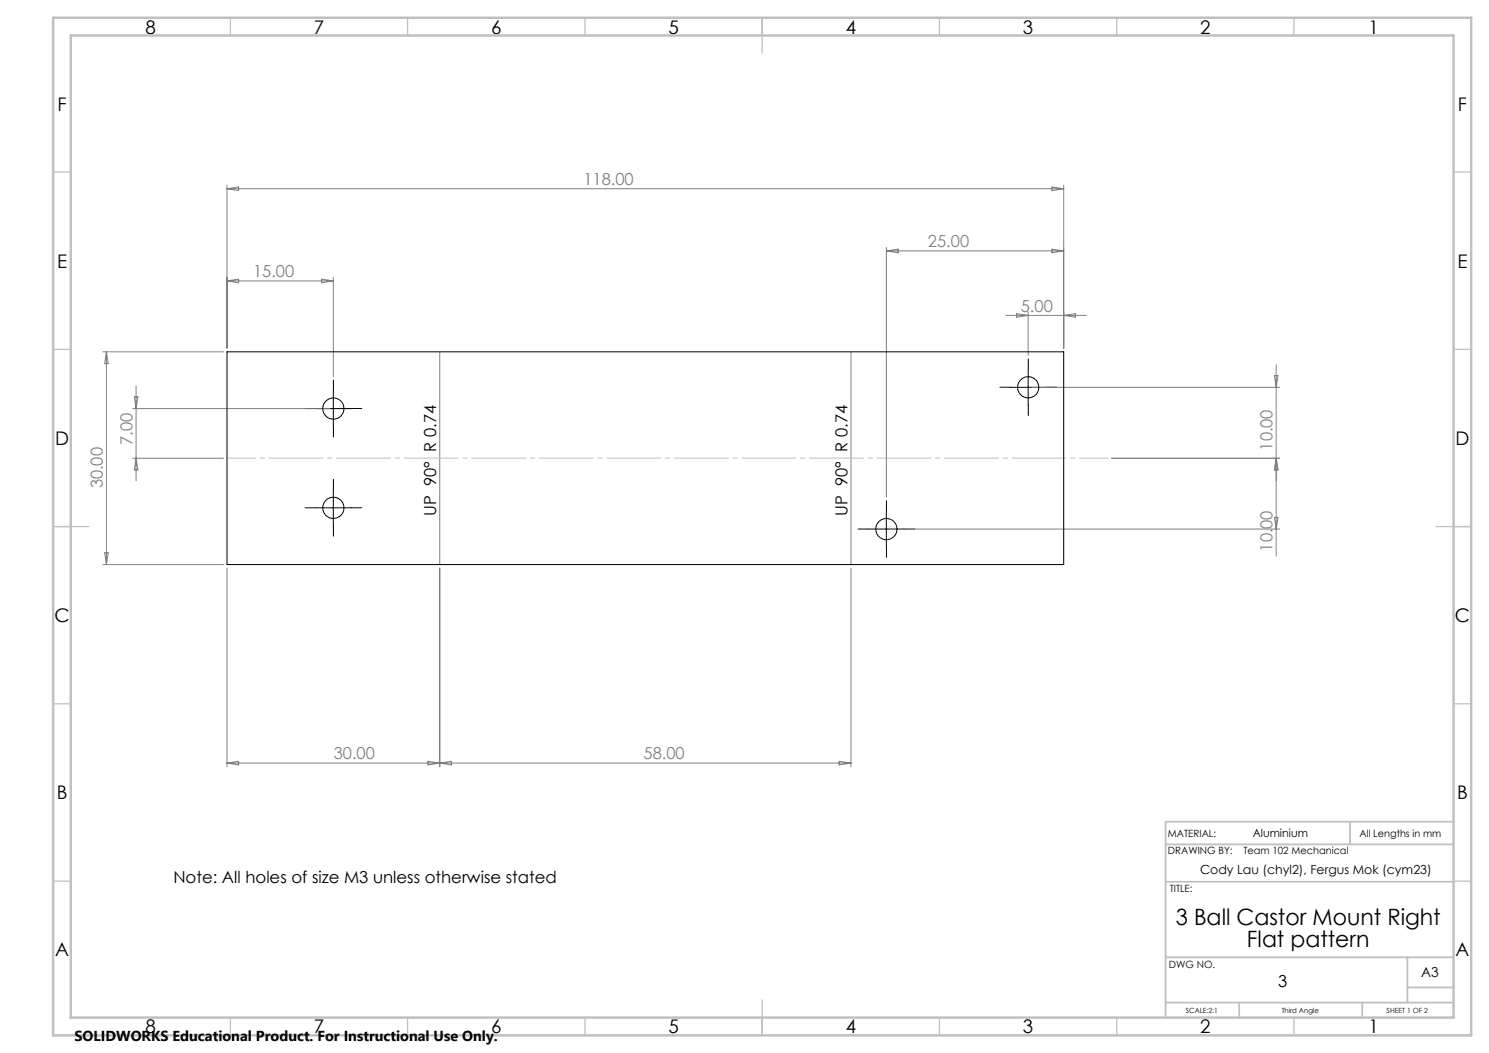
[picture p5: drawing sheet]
<svg xmlns="http://www.w3.org/2000/svg" width="420mm" height="297mm" viewBox="0 0 420 297" stroke-linecap="round" stroke-linejoin="round" font-family="sans-serif">
<g fill="none" stroke="#000" stroke-width=".28" stroke-dasharray="15.2 1.3 1.3 1.3">
<path d="M89 115.2h-3M94 110.2v-3M99 115.2h3M285 109.2h-3M290 104.2v-3M290 114.2v3M295 109.2h3M94 138.2v-3M94 120.2v3M89 143.2h-3M94 148.2v3M99 143.2h3"/>
<path d="M245 149.2h-3M250 144.2v-3M250 154.2v3M255 149.2h3"/>
</g>
<g fill="none" stroke="#000" stroke-width=".28">
<path d="M64 99.2h236v60h-236zM89 115.2h10M94 110.2v10M285 109.3h10M290 104.2v10M94 138.3v9.9M89 143.2h10M245 149.2h10M250 144.2v10"/>
<circle cx="94" cy="115.2" r="3"/>
<circle cx="290" cy="109.2" r="3"/>
<circle cx="94" cy="143.2" r="2.99"/>
<circle cx="250" cy="149.2" r="2.99"/>
</g>
<g fill="none" stroke="#808080" stroke-width=".28">
<path d="M64 52.2v46M64 53.2h236M64 53.2l3.3-.5v1.1zM296.7 52.7l3.3 .5-3.3 .6zM300 52.2v46M64 79.2l3.3-.5v1.1zM64 79.2h30M90.7 78.7l3.3 .5-3.3 .6zM94 78.2v28.1M250 69.8v70.4M250 70.8h50M250 70.8l3.3-.5v1z"/>
<path d="M296.7 70.3l3.3 .5-3.3 .5zM29 99.2h34M30 99.2v60M30 99.2l.5 3.3h-1zM124 99.2v60M240 99.2v60M283.7 89h22.7M286.7 88.5l3.3 .5-3.3 .5zM290 88v12.2M300 89l3.3-.5v1zM37.4 115.2h55.6M37.9 111.9h1l-.5 3.3z"/>
<path d="M38.4 108.9v26.7M291 109.3h70M359.5 105.9h1l-.5 3.4zM360 102.9v54M37.4 129.3h25.6M38.4 129.3l.5 3.2h-1zM360 129.3l.5 3.2h-1zM361 129.3h-47.5M29 159.2h34M29.5 155.9h1l-.5 3.3zM251 149.2h110M359.5 145.9h1l-.5 3.3z"/>
<path d="M64 160.2v56M124 160.2v56M240 160.2v56M64 215.2l3.3-.5v1.1zM64 215.2h176M120.7 214.7l3.3 .5-3.3 .6zM124 215.2l3.3-.5v1.1zM236.7 214.7l3.3 .5-3.3 .6z"/>
</g>
<path d="M64 129.2h248.6" fill="none" stroke="#c0c0c0" stroke-width=".28" stroke-dasharray="15.2 1.3 1.3 1.3" stroke-dashoffset="7.2"/>
<g fill="none" stroke="#c0c0c0" stroke-width=".35">
<path d="M65 5v5M115 5v5M165 5v5M215 5v10M265 5v5M315 5v5M365 5v5M15 48.5h5M410 48.5h5M15 98.5h5M410 98.5h5M15 148.5h10"/>
<path d="M405 148.5h10M15 198.5h5M410 198.5h5M15 248.5h5M410 248.5h5M65 287v5M115 287v5M165 287v5M215 282v10M265 287v5M315 287v5M365 287v5"/>
</g>
<path d="M328.8 238.2h81.2M380.8 231.8v6.4M410 231.8h-81.2v55.2M328.8 248.7h81.2M328.8 270h81.2M397 270v12.8M397 278.5h13M328.8 282.8h81.2M349.5 282.8v4.2M384.2 282.8v4.2" fill="none" stroke="#c0c0c0" stroke-width=".5"/>
<path d="M15 5h400v287h-400zM20 10h390v277h-390z" fill="none" stroke="#c0c0c0" stroke-width=".7"/>
<g font-size="6.3">
<text x="331.7" y="260.9">3 Ball Castor Mount Right</text>
<text x="351.7" y="267.2">Flat pattern</text>
</g>
<g font-size="5.3">
<text x="41" y="9.5">8</text>
<text x="88.5" y="9.5">7</text>
<text x="138.5" y="9.5">6</text>
<text x="188.5" y="9.5">5</text>
<text x="238.5" y="9.5">4</text>
<text x="288.5" y="9.5">3</text>
<text x="338.5" y="9.5">2</text>
<text x="386" y="9.5">1</text>
<text x="16.2" y="31.3">F</text>
<text x="411.2" y="31.3">F</text>
<text x="16.1" y="75.5">E</text>
<text x="411.1" y="75.5">E</text>
<text x="15.5" y="125.5">D</text>
<text x="410.5" y="125.5">D</text>
<text x="15.4" y="175.5">C</text>
<text x="410.4" y="175.5">C</text>
<text x="16" y="225.5">B</text>
<text x="411" y="225.5">B</text>
<text x="15.5" y="269.8">A</text>
<text x="410.5" y="269.8">A</text>
<text x="41" y="291.5">8</text>
<text x="88.5" y="291.5">7</text>
<text x="138.5" y="291.5">6</text>
<text x="188.5" y="291.5">5</text>
<text x="238.5" y="291.5">4</text>
<text x="288.5" y="291.5">3</text>
<text x="338.5" y="291.5">2</text>
<text x="386" y="291.5">1</text>
</g>
<g font-size="4.7" fill="#808080">
<text x="164.5" y="52.2">118.00</text>
<text x="261.7" y="69.7">25.00</text>
<text x="71.4" y="78.2">15.00</text>
<text x="287.9" y="87.9">5.00</text>
<text x="37.4" y="125.6" transform="rotate(-90 37.4 125.6)">7.00</text>
<text x="359" y="127.1" transform="rotate(-90 359 127.1)">10.00</text>
<text x="29" y="137.8" transform="rotate(-90 29 137.8)">30.00</text>
<text x="359" y="155.6" transform="rotate(-90 359 155.6)">10.00</text>
<text x="94.1" y="214.2">30.00</text>
<text x="181.5" y="214.2">58.00</text>
</g>
<g font-size="4.7">
<text x="123.1" y="145.5" transform="rotate(-90 123.1 145.5)">UP 90° R 0.74</text>
<text x="239.1" y="145.5" transform="rotate(-90 239.1 145.5)">UP 90° R 0.74</text>
<text x="48.9" y="249">Note: All holes of size M3 unless otherwise stated</text>
<text x="360.5" y="278.4">3</text>
</g>
<text font-size="4.1" x="21" y="293.7">SOLIDWORKS Educational Product. For Instructional Use Only.</text>
<text font-size="3.9" x="400.9" y="275.5">A3</text>
<text font-size="3.5" x="338.5" y="246.5">Cody Lau (chyl2), Fergus Mok (cym23)</text>
<text font-size="3.2" x="353.4" y="236.2">Aluminium</text>
<g font-size="2.8">
<text x="329.4" y="236.2">MATERIAL:</text>
<text x="383.5" y="236.2">All Lengths in mm</text>
<text x="329.4" y="241">DRAWING BY:</text>
<text x="350.7" y="241">Team 102 Mechanical</text>
<text x="329.9" y="251.7">TITLE:</text>
<text x="329.7" y="272.9">DWG NO.</text>
</g>
<g font-size="2">
<text x="334.5" y="285.6">SCALE:2:1</text>
<text x="361.5" y="285.6">Third Angle</text>
<text x="391.1" y="285.6">SHEET 1 OF 2</text>
</g>
</svg>
